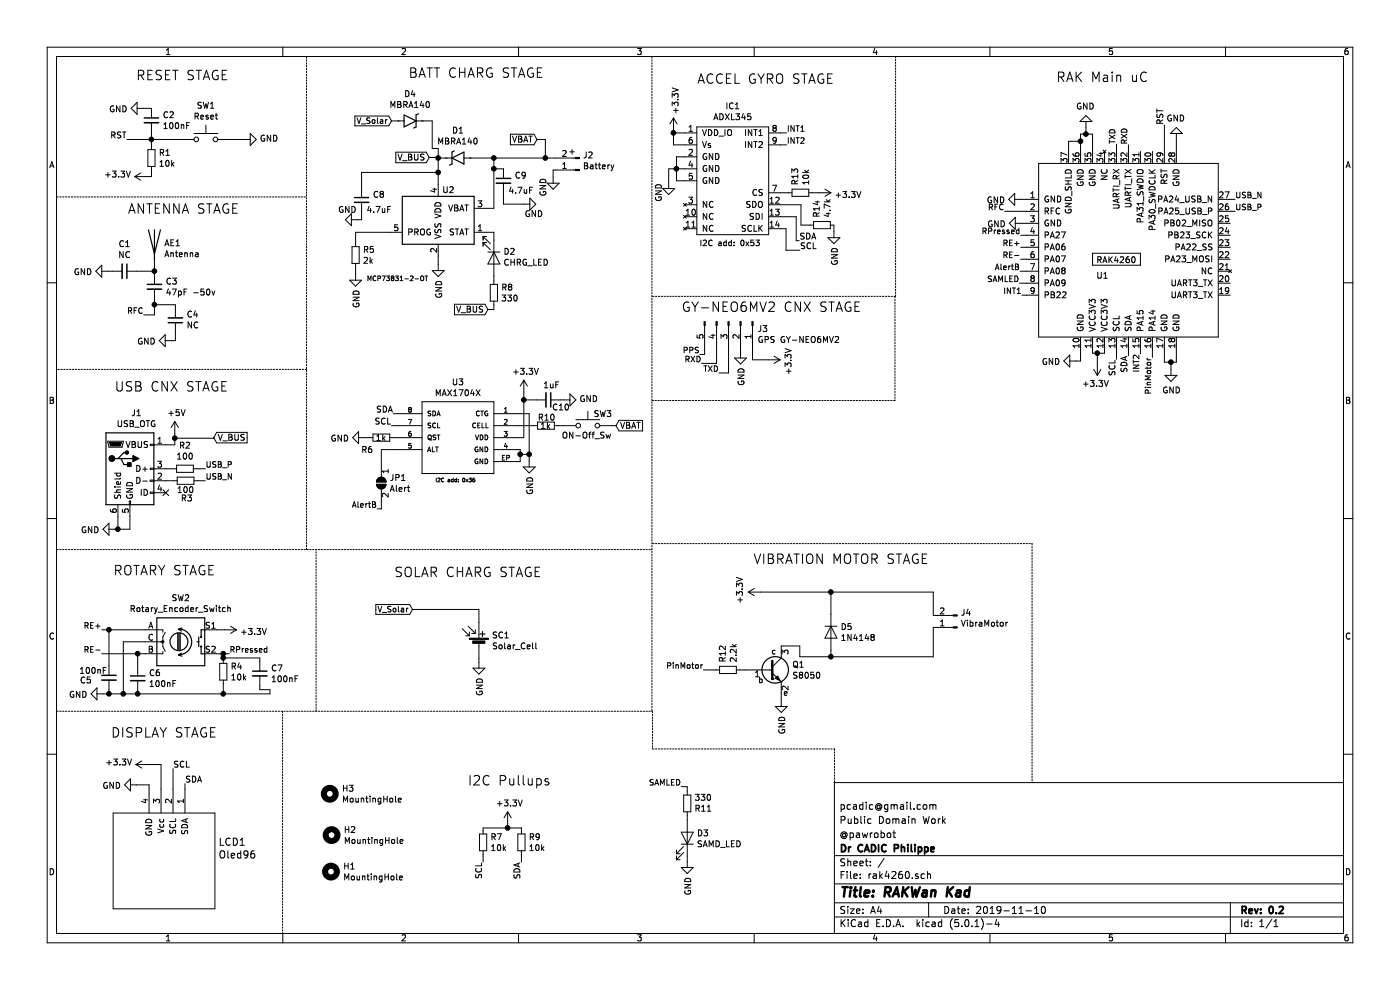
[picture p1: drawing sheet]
EESchema Schematic File Version 4
LIBS:rak4260-cache
EELAYER 26 0
EELAYER END
$Descr A4 11693 8268
encoding utf-8
Sheet 1 1
Title "RAKWan Kad"
Date "2019-11-10"
Rev "0.2"
Comp "Dr CADIC Philippe"
Comment1 "@pawrobot"
Comment2 "Public Domain Work"
Comment3 "pcadic@gmail.com"
Comment4 ""
$EndDescr
$Comp
L 18650battholder:RAK4260 U1
U 1 1
P 8675 2815
F 0 "U1" H 9155 3330 50  0000 L CNN
F 1 "RAK4260" H 9155 3460 50  0000 L CNN
F 2 "18650:RAK4260" H 8675 2815 50  0001 C CNN
F 3 "" H 8675 2815 50  0001 C CNN
	1    8675 2815
	1    0    0    -1  
$EndComp
Text Label 9725 1045 1    50   ~ 0
RST
Wire Wire Line
	9725 1045 9725 1265
$Comp
L power:GND #PWR0101
U 1 1
P 9825 1165
F 0 "#PWR0101" H 9825 915 50  0001 C CNN
F 1 "GND" H 9830 992 50  0000 C CNN
F 2 "" H 9825 1165 50  0001 C CNN
F 3 "" H 9825 1165 50  0001 C CNN
	1    9825 1165
	-1   0    0    1   
$EndComp
Wire Wire Line
	9825 1165 9825 1265
Wire Wire Line
	9025 1265 9025 1180
Wire Wire Line
	9025 1120 9070 1120
Wire Wire Line
	9125 1120 9125 1265
$Comp
L power:GND #PWR0102
U 1 1
P 9070 1065
F 0 "#PWR0102" H 9070 815 50  0001 C CNN
F 1 "GND" H 9075 892 50  0000 C CNN
F 2 "" H 9070 1065 50  0001 C CNN
F 3 "" H 9070 1065 50  0001 C CNN
	1    9070 1065
	-1   0    0    1   
$EndComp
Wire Wire Line
	9070 1065 9070 1120
Connection ~ 9070 1120
Wire Wire Line
	9070 1120 9125 1120
Wire Wire Line
	9725 2915 9725 3025
Wire Wire Line
	9725 3025 9780 3025
Wire Wire Line
	9825 3025 9825 2915
$Comp
L power:GND #PWR0103
U 1 1
P 9780 3085
F 0 "#PWR0103" H 9780 2835 50  0001 C CNN
F 1 "GND" H 9785 2912 50  0000 C CNN
F 2 "" H 9780 3085 50  0001 C CNN
F 3 "" H 9780 3085 50  0001 C CNN
	1    9780 3085
	1    0    0    -1  
$EndComp
Wire Wire Line
	9780 3085 9780 3025
Connection ~ 9780 3025
Wire Wire Line
	9780 3025 9825 3025
$Comp
L power:GND #PWR0104
U 1 1
P 8525 1665
F 0 "#PWR0104" H 8525 1415 50  0001 C CNN
F 1 "GND" V 8530 1537 50  0000 R CNN
F 2 "" H 8525 1665 50  0001 C CNN
F 3 "" H 8525 1665 50  0001 C CNN
	1    8525 1665
	0    1    1    0   
$EndComp
Wire Wire Line
	8525 1665 8575 1665
$Comp
L power:GND #PWR0105
U 1 1
P 8530 1865
F 0 "#PWR0105" H 8530 1615 50  0001 C CNN
F 1 "GND" V 8535 1737 50  0000 R CNN
F 2 "" H 8530 1865 50  0001 C CNN
F 3 "" H 8530 1865 50  0001 C CNN
	1    8530 1865
	0    1    1    0   
$EndComp
Wire Wire Line
	8575 1865 8530 1865
$Comp
L power:GND #PWR0106
U 1 1
P 8985 3015
F 0 "#PWR0106" H 8985 2765 50  0001 C CNN
F 1 "GND" V 8990 2887 50  0000 R CNN
F 2 "" H 8985 3015 50  0001 C CNN
F 3 "" H 8985 3015 50  0001 C CNN
	1    8985 3015
	0    1    1    0   
$EndComp
Wire Wire Line
	9025 2915 9025 3015
Wire Wire Line
	9025 3015 8985 3015
Text Label 1060 1165 2    50   ~ 0
RST
Wire Wire Line
	1060 1165 1265 1165
$Comp
L Switch:SW_Push SW1
U 1 1
P 1720 1165
F 0 "SW1" H 1720 1450 50  0000 C CNN
F 1 "Reset" H 1720 1359 50  0000 C CNN
F 2 "Button_Switch_SMD:SW_SPST_B3U-1000P" H 1720 1365 50  0001 C CNN
F 3 "" H 1720 1365 50  0001 C CNN
	1    1720 1165
	1    0    0    -1  
$EndComp
$Comp
L power:GND #PWR0107
U 1 1
P 2040 1165
F 0 "#PWR0107" H 2040 915 50  0001 C CNN
F 1 "GND" V 2045 1037 50  0000 R CNN
F 2 "" H 2040 1165 50  0001 C CNN
F 3 "" H 2040 1165 50  0001 C CNN
	1    2040 1165
	0    -1   -1   0   
$EndComp
Wire Wire Line
	1920 1165 2040 1165
$Comp
L Device:C_Small C2
U 1 1
P 1265 1005
F 0 "C2" H 1357 1051 50  0000 L CNN
F 1 "100nF" H 1357 960 50  0000 L CNN
F 2 "Capacitor_SMD:C_0805_2012Metric_Pad1.15x1.40mm_HandSolder" H 1265 1005 50  0001 C CNN
F 3 "~" H 1265 1005 50  0001 C CNN
	1    1265 1005
	1    0    0    -1  
$EndComp
Wire Wire Line
	1265 1105 1265 1165
Connection ~ 1265 1165
Wire Wire Line
	1265 1165 1520 1165
$Comp
L power:GND #PWR0108
U 1 1
P 1195 905
F 0 "#PWR0108" H 1195 655 50  0001 C CNN
F 1 "GND" V 1200 777 50  0000 R CNN
F 2 "" H 1195 905 50  0001 C CNN
F 3 "" H 1195 905 50  0001 C CNN
	1    1195 905 
	0    1    1    0   
$EndComp
Wire Wire Line
	1195 905  1265 905 
$Comp
L Device:R_Small R1
U 1 1
P 1265 1320
F 0 "R1" H 1324 1366 50  0000 L CNN
F 1 "10k" H 1324 1275 50  0000 L CNN
F 2 "Resistor_SMD:R_0805_2012Metric" H 1265 1320 50  0001 C CNN
F 3 "~" H 1265 1320 50  0001 C CNN
	1    1265 1320
	1    0    0    -1  
$EndComp
Wire Wire Line
	1265 1220 1265 1165
Wire Wire Line
	1225 1475 1265 1475
Wire Wire Line
	1265 1475 1265 1420
$Comp
L power:+3.3V #PWR0109
U 1 1
P 1225 1475
F 0 "#PWR0109" H 1225 1325 50  0001 C CNN
F 1 "+3.3V" V 1240 1603 50  0000 L CNN
F 2 "" H 1225 1475 50  0001 C CNN
F 3 "" H 1225 1475 50  0001 C CNN
	1    1225 1475
	0    -1   -1   0   
$EndComp
Wire Notes Line
	475  1645 2560 1645
Text Notes 1135 680  0    79   ~ 0
RESET STAGE
$Comp
L Device:Antenna AE1
U 1 1
P 1290 2020
F 0 "AE1" H 1370 2011 50  0000 L CNN
F 1 "Antenna" H 1370 1920 50  0000 L CNN
F 2 "Connector_PinHeader_2.54mm:PinHeader_1x01_P2.54mm_Vertical" H 1290 2020 50  0001 C CNN
F 3 "~" H 1290 2020 50  0001 C CNN
	1    1290 2020
	1    0    0    -1  
$EndComp
$Comp
L Device:C_Small C3
U 1 1
P 1290 2395
F 0 "C3" H 1382 2441 50  0000 L CNN
F 1 "47pF -50v" H 1382 2350 50  0000 L CNN
F 2 "Capacitor_SMD:C_0805_2012Metric_Pad1.15x1.40mm_HandSolder" H 1290 2395 50  0001 C CNN
F 3 "~" H 1290 2395 50  0001 C CNN
	1    1290 2395
	1    0    0    -1  
$EndComp
Wire Wire Line
	1290 2220 1290 2265
Text Label 8390 1765 2    47   ~ 0
RFC
Wire Wire Line
	8390 1765 8575 1765
Text Label 1200 2630 2    47   ~ 0
RFC
Wire Wire Line
	1200 2630 1290 2630
Wire Wire Line
	1290 2630 1290 2545
$Comp
L Device:C_Small C1
U 1 1
P 1040 2265
F 0 "C1" V 811 2265 50  0000 C CNN
F 1 "NC" V 902 2265 50  0000 C CNN
F 2 "Capacitor_SMD:C_0805_2012Metric_Pad1.15x1.40mm_HandSolder" H 1040 2265 50  0001 C CNN
F 3 "~" H 1040 2265 50  0001 C CNN
	1    1040 2265
	0    1    1    0   
$EndComp
$Comp
L Device:C_Small C4
U 1 1
P 1465 2675
F 0 "C4" H 1373 2629 50  0000 R CNN
F 1 "NC" H 1373 2720 50  0000 R CNN
F 2 "Capacitor_SMD:C_0805_2012Metric_Pad1.15x1.40mm_HandSolder" H 1465 2675 50  0001 C CNN
F 3 "~" H 1465 2675 50  0001 C CNN
	1    1465 2675
	-1   0    0    1   
$EndComp
$Comp
L power:GND #PWR0110
U 1 1
P 900 2265
F 0 "#PWR0110" H 900 2015 50  0001 C CNN
F 1 "GND" V 905 2137 50  0000 R CNN
F 2 "" H 900 2265 50  0001 C CNN
F 3 "" H 900 2265 50  0001 C CNN
	1    900  2265
	0    1    1    0   
$EndComp
$Comp
L power:GND #PWR0111
U 1 1
P 1430 2845
F 0 "#PWR0111" H 1430 2595 50  0001 C CNN
F 1 "GND" V 1435 2717 50  0000 R CNN
F 2 "" H 1430 2845 50  0001 C CNN
F 3 "" H 1430 2845 50  0001 C CNN
	1    1430 2845
	0    1    1    0   
$EndComp
Wire Wire Line
	900  2265 940  2265
Wire Wire Line
	1140 2265 1290 2265
Connection ~ 1290 2265
Wire Wire Line
	1290 2265 1290 2295
Wire Wire Line
	1465 2575 1465 2545
Wire Wire Line
	1465 2545 1290 2545
Connection ~ 1290 2545
Wire Wire Line
	1290 2545 1290 2495
Wire Wire Line
	1430 2845 1465 2845
Wire Wire Line
	1465 2845 1465 2775
Wire Notes Line
	2560 3085 475  3085
Wire Notes Line
	475  3085 475  3090
Text Notes 1065 1795 0    79   ~ 0
ANTENNA STAGE
$Comp
L power:+3.3V #PWR0112
U 1 1
P 9165 3035
F 0 "#PWR0112" H 9165 2885 50  0001 C CNN
F 1 "+3.3V" H 9180 3208 50  0000 C CNN
F 2 "" H 9165 3035 50  0001 C CNN
F 3 "" H 9165 3035 50  0001 C CNN
	1    9165 3035
	-1   0    0    1   
$EndComp
Wire Wire Line
	9125 2915 9125 2950
Wire Wire Line
	9125 2950 9165 2950
Wire Wire Line
	9225 2950 9225 2915
Wire Wire Line
	9165 3035 9165 2950
Connection ~ 9165 2950
Wire Wire Line
	9165 2950 9225 2950
$Comp
L Connector:USB_OTG J1
U 1 1
P 1085 3915
F 0 "J1" H 1140 4382 50  0000 C CNN
F 1 "USB_OTG" H 1140 4291 50  0000 C CNN
F 2 "Connector_USB:USB_Micro-B_Molex-105017-0001" H 1235 3865 50  0001 C CNN
F 3 " ~" H 1235 3865 50  0001 C CNN
	1    1085 3915
	1    0    0    -1  
$EndComp
$Comp
L power:GND #PWR0113
U 1 1
P 960 4420
F 0 "#PWR0113" H 960 4170 50  0001 C CNN
F 1 "GND" V 965 4292 50  0000 R CNN
F 2 "" H 960 4420 50  0001 C CNN
F 3 "" H 960 4420 50  0001 C CNN
	1    960  4420
	0    1    1    0   
$EndComp
Wire Wire Line
	985  4315 985  4420
Wire Wire Line
	985  4420 960  4420
Wire Wire Line
	1085 4315 1085 4420
Wire Wire Line
	1085 4420 985  4420
Connection ~ 985  4420
NoConn ~ 1385 4115
$Comp
L Device:R_Small R2
U 1 1
P 1545 3915
F 0 "R2" V 1349 3915 50  0000 C CNN
F 1 "100" V 1440 3915 50  0000 C CNN
F 2 "Resistor_SMD:R_0805_2012Metric" H 1545 3915 50  0001 C CNN
F 3 "~" H 1545 3915 50  0001 C CNN
	1    1545 3915
	0    1    1    0   
$EndComp
$Comp
L Device:R_Small R3
U 1 1
P 1550 4015
F 0 "R3" V 1400 4025 50  0000 C CNN
F 1 "100" V 1470 4015 50  0000 C CNN
F 2 "Resistor_SMD:R_0805_2012Metric" H 1550 4015 50  0001 C CNN
F 3 "~" H 1550 4015 50  0001 C CNN
	1    1550 4015
	0    1    -1   0   
$EndComp
Wire Wire Line
	1385 3915 1445 3915
Wire Wire Line
	1450 4015 1385 4015
Text Label 10315 1665 0    47   ~ 0
USB_N
Text Label 10315 1765 0    47   ~ 0
USB_P
Text Label 1715 4015 0    47   ~ 0
USB_N
Text Label 1715 3915 0    47   ~ 0
USB_P
Wire Wire Line
	1645 3915 1715 3915
Wire Wire Line
	1650 4015 1715 4015
Wire Wire Line
	10275 1665 10315 1665
Wire Wire Line
	10275 1765 10315 1765
Text Notes 955  3280 0    79   ~ 0
USB CNX STAGE
$Comp
L power:+5V #PWR0114
U 1 1
P 1460 3620
F 0 "#PWR0114" H 1460 3470 50  0001 C CNN
F 1 "+5V" H 1475 3793 50  0000 C CNN
F 2 "" H 1460 3620 50  0001 C CNN
F 3 "" H 1460 3620 50  0001 C CNN
	1    1460 3620
	1    0    0    -1  
$EndComp
Wire Wire Line
	1385 3715 1460 3715
Wire Wire Line
	1460 3715 1460 3660
Wire Notes Line
	2560 475  2560 4590
$Comp
L Device:Rotary_Encoder_Switch SW2
U 1 1
P 1510 5360
F 0 "SW2" H 1510 5727 50  0000 C CNN
F 1 "Rotary_Encoder_Switch" H 1510 5636 50  0000 C CNN
F 2 "18650:RotaryEncoder_Alps_EC11E-Switch_Vertical_H20mm" H 1360 5520 50  0001 C CNN
F 3 "~" H 1510 5620 50  0001 C CNN
	1    1510 5360
	1    0    0    -1  
$EndComp
Text Notes 945  4815 0    79   ~ 0
ROTARY STAGE
$Comp
L oled96:Oled96 LCD1
U 1 1
P 945 7590
F 0 "LCD1" H 1823 8150 60  0000 L CNN
F 1 "Oled96" H 1823 8044 60  0000 L CNN
F 2 "18650:Oled96" H 945 7540 60  0001 C CNN
F 3 "" H 945 7540 60  0001 C CNN
	1    945  7590
	1    0    0    -1  
$EndComp
$Comp
L power:GND #PWR0115
U 1 1
P 1140 6555
F 0 "#PWR0115" H 1140 6305 50  0001 C CNN
F 1 "GND" V 1145 6427 50  0000 R CNN
F 2 "" H 1140 6555 50  0001 C CNN
F 3 "" H 1140 6555 50  0001 C CNN
	1    1140 6555
	0    1    1    0   
$EndComp
Wire Wire Line
	1140 6555 1245 6555
Wire Wire Line
	1245 6555 1245 6590
$Comp
L power:+3.3V #PWR0116
U 1 1
P 1235 6385
F 0 "#PWR0116" H 1235 6235 50  0001 C CNN
F 1 "+3.3V" V 1250 6513 50  0000 L CNN
F 2 "" H 1235 6385 50  0001 C CNN
F 3 "" H 1235 6385 50  0001 C CNN
	1    1235 6385
	0    -1   -1   0   
$EndComp
Wire Wire Line
	1235 6385 1345 6385
Wire Wire Line
	1345 6385 1345 6590
Text Label 9325 3000 3    50   ~ 0
SCL
Wire Wire Line
	9325 2915 9325 3000
Text Label 9425 2970 3    50   ~ 0
SDA
Wire Wire Line
	9425 2970 9425 2915
Text Label 1445 6420 0    50   ~ 0
SCL
Text Label 1545 6545 0    50   ~ 0
SDA
Wire Wire Line
	1545 6590 1545 6545
Wire Wire Line
	1445 6590 1445 6420
Text Notes 925  6170 0    79   ~ 0
DISPLAY STAGE
Wire Notes Line
	2360 5940 2360 7795
$Comp
L Mechanical:MountingHole H2
U 1 1
P 2770 6975
F 0 "H2" H 2870 7021 50  0000 L CNN
F 1 "MountingHole" H 2870 6930 50  0000 L CNN
F 2 "MountingHole:MountingHole_2.2mm_M2" H 2770 6975 50  0001 C CNN
F 3 "~" H 2770 6975 50  0001 C CNN
	1    2770 6975
	1    0    0    -1  
$EndComp
$Comp
L Mechanical:MountingHole H1
U 1 1
P 2765 7280
F 0 "H1" H 2865 7326 50  0000 L CNN
F 1 "MountingHole" H 2865 7235 50  0000 L CNN
F 2 "MountingHole:MountingHole_2.2mm_M2" H 2765 7280 50  0001 C CNN
F 3 "~" H 2765 7280 50  0001 C CNN
	1    2765 7280
	1    0    0    -1  
$EndComp
Text GLabel 1785 3655 2    50   Input ~ 0
V_BUS
Wire Wire Line
	1460 3660 1785 3660
Wire Wire Line
	1785 3660 1785 3655
Connection ~ 1460 3660
Wire Wire Line
	1460 3660 1460 3620
$Comp
L Battery_Management:MCP73831-2-OT U2
U 1 1
P 3660 1840
F 0 "U2" H 3745 2095 50  0000 C CNN
F 1 "MCP73831-2-OT" H 3320 1355 39  0000 C CNN
F 2 "Package_TO_SOT_SMD:SOT-23-5" H 3710 1590 50  0001 L CIN
F 3 "http://ww1.microchip.com/downloads/en/DeviceDoc/20001984g.pdf" H 3510 1790 50  0001 C CNN
	1    3660 1840
	1    0    0    -1  
$EndComp
$Comp
L power:GND #PWR0117
U 1 1
P 3660 2210
F 0 "#PWR0117" H 3660 1960 50  0001 C CNN
F 1 "GND" V 3665 2082 50  0000 R CNN
F 2 "" H 3660 2210 50  0001 C CNN
F 3 "" H 3660 2210 50  0001 C CNN
	1    3660 2210
	1    0    0    -1  
$EndComp
Wire Wire Line
	3660 2140 3660 2210
Text GLabel 3585 1315 0    50   Input ~ 0
V_BUS
Wire Wire Line
	3585 1315 3660 1315
$Comp
L Device:C_Small C8
U 1 1
P 3020 1670
F 0 "C8" H 3112 1716 50  0000 L CNN
F 1 "4.7uF" H 3060 1590 50  0000 L CNN
F 2 "Capacitor_SMD:C_0805_2012Metric_Pad1.15x1.40mm_HandSolder" H 3020 1670 50  0001 C CNN
F 3 "~" H 3020 1670 50  0001 C CNN
	1    3020 1670
	1    0    0    -1  
$EndComp
Wire Wire Line
	3020 1570 3020 1440
Wire Wire Line
	3020 1440 3660 1440
Connection ~ 3660 1440
Wire Wire Line
	3660 1440 3660 1540
$Comp
L power:GND #PWR0118
U 1 1
P 2985 1835
F 0 "#PWR0118" H 2985 1585 50  0001 C CNN
F 1 "GND" V 2900 1830 50  0000 R CNN
F 2 "" H 2985 1835 50  0001 C CNN
F 3 "" H 2985 1835 50  0001 C CNN
	1    2985 1835
	0    1    1    0   
$EndComp
Wire Wire Line
	2985 1835 3020 1835
Wire Wire Line
	3020 1835 3020 1770
$Comp
L Device:LED D2
U 1 1
P 4125 2155
F 0 "D2" V 4070 2233 50  0000 L CNN
F 1 "CHRG_LED" V 4161 2233 50  0000 L CNN
F 2 "LED_SMD:LED_0805_2012Metric_Pad1.15x1.40mm_HandSolder" H 4125 2155 50  0001 C CNN
F 3 "~" H 4125 2155 50  0001 C CNN
	1    4125 2155
	0    1    1    0   
$EndComp
Wire Wire Line
	4060 1940 4125 1940
Wire Wire Line
	4125 1940 4125 2005
$Comp
L Device:R_Small R8
U 1 1
P 4125 2445
F 0 "R8" H 4184 2491 50  0000 L CNN
F 1 "330" H 4184 2400 50  0000 L CNN
F 2 "Resistor_SMD:R_0805_2012Metric" H 4125 2445 50  0001 C CNN
F 3 "~" H 4125 2445 50  0001 C CNN
	1    4125 2445
	1    0    0    -1  
$EndComp
Wire Wire Line
	4125 2345 4125 2305
Text GLabel 4075 2585 0    50   Input ~ 0
V_BUS
Wire Wire Line
	4075 2585 4125 2585
Wire Wire Line
	4125 2585 4125 2545
$Comp
L Device:R_Small R5
U 1 1
P 2970 2130
F 0 "R5" H 3029 2176 50  0000 L CNN
F 1 "2k" H 3029 2085 50  0000 L CNN
F 2 "Resistor_SMD:R_0805_2012Metric" H 2970 2130 50  0001 C CNN
F 3 "~" H 2970 2130 50  0001 C CNN
	1    2970 2130
	1    0    0    -1  
$EndComp
$Comp
L power:GND #PWR0119
U 1 1
P 2970 2290
F 0 "#PWR0119" H 2970 2040 50  0001 C CNN
F 1 "GND" V 2975 2162 50  0000 R CNN
F 2 "" H 2970 2290 50  0001 C CNN
F 3 "" H 2970 2290 50  0001 C CNN
	1    2970 2290
	1    0    0    -1  
$EndComp
Wire Wire Line
	3260 1940 2970 1940
Wire Wire Line
	2970 1940 2970 2030
Wire Wire Line
	2970 2230 2970 2290
Wire Wire Line
	3725 1320 3660 1320
Wire Wire Line
	3660 1315 3660 1320
Connection ~ 3660 1320
Wire Wire Line
	3660 1320 3660 1440
Wire Wire Line
	4125 1320 4125 1410
Wire Wire Line
	4125 1740 4060 1740
$Comp
L MBRA140:MBRA140 D1
U 1 1
P 3825 1320
F 0 "D1" H 3825 1093 50  0000 C CNN
F 1 "MBRA140" H 3825 1184 50  0000 C CNN
F 2 "18650:MBRA140" H 3825 1320 50  0001 L BNN
F 3 "ON Semiconductor" H 3825 1320 50  0001 L BNN
F 4 "Schottky Diodes & Rectifiers REC SMA 1A 40V SHTKY TR" H 3825 1320 50  0001 L BNN "Field4"
F 5 "None" H 3825 1320 50  0001 L BNN "Field5"
F 6 "MBRA140" H 3825 1320 50  0001 L BNN "Field6"
F 7 "None" H 3825 1320 50  0001 L BNN "Field7"
F 8 "Unavailable" H 3825 1320 50  0001 L BNN "Field8"
	1    3825 1320
	-1   0    0    1   
$EndComp
$Comp
L Device:C_Small C9
U 1 1
P 4205 1510
F 0 "C9" H 4297 1556 50  0000 L CNN
F 1 "4.7uF" H 4245 1430 50  0000 L CNN
F 2 "Capacitor_SMD:C_0805_2012Metric_Pad1.15x1.40mm_HandSolder" H 4205 1510 50  0001 C CNN
F 3 "~" H 4205 1510 50  0001 C CNN
	1    4205 1510
	1    0    0    -1  
$EndComp
$Comp
L power:GND #PWR0120
U 1 1
P 4375 1705
F 0 "#PWR0120" H 4375 1455 50  0001 C CNN
F 1 "GND" V 4290 1700 50  0000 R CNN
F 2 "" H 4375 1705 50  0001 C CNN
F 3 "" H 4375 1705 50  0001 C CNN
	1    4375 1705
	0    -1   -1   0   
$EndComp
Wire Wire Line
	4205 1410 4125 1410
Connection ~ 4125 1410
Wire Wire Line
	4125 1410 4125 1740
Wire Wire Line
	4205 1610 4205 1705
Wire Wire Line
	4205 1705 4375 1705
Wire Wire Line
	4125 1320 4555 1320
Connection ~ 4125 1320
$Comp
L Connector:Conn_01x02_Male J2
U 1 1
P 4840 1420
F 0 "J2" H 4813 1300 50  0000 R CNN
F 1 "Battery" H 4813 1391 50  0000 R CNN
F 2 "Connector_JST:JST_PH_B2B-PH-SM4-TB_1x02-1MP_P2.00mm_Vertical" H 4840 1420 50  0001 C CNN
F 3 "~" H 4840 1420 50  0001 C CNN
	1    4840 1420
	-1   0    0    1   
$EndComp
$Comp
L power:GND #PWR0121
U 1 1
P 4620 1480
F 0 "#PWR0121" H 4620 1230 50  0001 C CNN
F 1 "GND" V 4535 1475 50  0000 R CNN
F 2 "" H 4620 1480 50  0001 C CNN
F 3 "" H 4620 1480 50  0001 C CNN
	1    4620 1480
	1    0    0    -1  
$EndComp
Wire Wire Line
	4620 1480 4620 1420
Wire Wire Line
	4620 1420 4640 1420
Text Notes 4745 1300 0    50   ~ 0
+
Text Notes 3410 660  0    79   ~ 0
BATT CHARG STAGE
$Comp
L SparkFun-PowerIC:MAX1704X U3
U 1 1
P 3825 3655
F 0 "U3" H 3825 4120 50  0000 C CNN
F 1 "MAX1704X" H 3825 4029 50  0000 C CNN
F 2 "18650:TDFN-8-1EP" H 3855 3805 20  0001 C CNN
F 3 "" H 3825 3655 50  0001 C CNN
	1    3825 3655
	-1   0    0    -1  
$EndComp
$Comp
L power:GND #PWR0122
U 1 1
P 4420 3850
F 0 "#PWR0122" H 4420 3600 50  0001 C CNN
F 1 "GND" V 4425 3722 50  0000 R CNN
F 2 "" H 4420 3850 50  0001 C CNN
F 3 "" H 4420 3850 50  0001 C CNN
	1    4420 3850
	1    0    0    -1  
$EndComp
Wire Wire Line
	4325 3855 4345 3855
Wire Wire Line
	4345 3855 4345 3795
Wire Wire Line
	4345 3755 4325 3755
Wire Wire Line
	4345 3795 4420 3795
Wire Wire Line
	4420 3795 4420 3850
Connection ~ 4345 3795
Wire Wire Line
	4345 3795 4345 3755
Wire Wire Line
	4325 3455 4420 3455
Wire Wire Line
	4420 3455 4420 3795
Connection ~ 4420 3795
$Comp
L power:+3.3V #PWR0123
U 1 1
P 4375 3275
F 0 "#PWR0123" H 4375 3125 50  0001 C CNN
F 1 "+3.3V" H 4390 3448 50  0000 C CNN
F 2 "" H 4375 3275 50  0001 C CNN
F 3 "" H 4375 3275 50  0001 C CNN
	1    4375 3275
	1    0    0    -1  
$EndComp
$Comp
L Device:R_Small R10
U 1 1
P 4560 3555
F 0 "R10" V 4490 3485 50  0000 L CNN
F 1 "1k" V 4560 3505 50  0000 L CNN
F 2 "Resistor_SMD:R_0805_2012Metric" H 4560 3555 50  0001 C CNN
F 3 "~" H 4560 3555 50  0001 C CNN
	1    4560 3555
	0    1    1    0   
$EndComp
Wire Wire Line
	4325 3555 4460 3555
Text GLabel 4485 1165 0    50   Input ~ 0
VBAT
Wire Wire Line
	4485 1165 4555 1165
Wire Wire Line
	4555 1165 4555 1320
Connection ~ 4555 1320
Wire Wire Line
	4555 1320 4640 1320
Text GLabel 5145 3555 2    50   Input ~ 0
VBAT
Wire Wire Line
	4660 3555 4710 3555
Wire Wire Line
	4325 3655 4375 3655
Wire Wire Line
	4375 3655 4375 3340
$Comp
L Device:C_Small C10
U 1 1
P 4580 3340
F 0 "C10" V 4640 3370 50  0000 L CNN
F 1 "1uF" V 4455 3295 50  0000 L CNN
F 2 "Capacitor_SMD:C_0805_2012Metric_Pad1.15x1.40mm_HandSolder" H 4580 3340 50  0001 C CNN
F 3 "~" H 4580 3340 50  0001 C CNN
	1    4580 3340
	0    1    1    0   
$EndComp
Wire Wire Line
	4480 3340 4375 3340
Connection ~ 4375 3340
Wire Wire Line
	4375 3340 4375 3275
$Comp
L power:GND #PWR0124
U 1 1
P 4710 3340
F 0 "#PWR0124" H 4710 3090 50  0001 C CNN
F 1 "GND" V 4715 3212 50  0000 R CNN
F 2 "" H 4710 3340 50  0001 C CNN
F 3 "" H 4710 3340 50  0001 C CNN
	1    4710 3340
	0    -1   -1   0   
$EndComp
Wire Wire Line
	4680 3340 4710 3340
Text Notes 3635 4035 0    31   ~ 0
I2C add: 0x36
Text Label 3285 3455 2    50   ~ 0
SDA
Wire Wire Line
	3285 3455 3325 3455
Text Label 3270 3555 2    50   ~ 0
SCL
Wire Wire Line
	3270 3555 3325 3555
$Comp
L Device:R_Small R6
U 1 1
P 3185 3655
F 0 "R6" V 3285 3485 50  0000 L CNN
F 1 "1k" V 3185 3605 50  0000 L CNN
F 2 "Resistor_SMD:R_0805_2012Metric" H 3185 3655 50  0001 C CNN
F 3 "~" H 3185 3655 50  0001 C CNN
	1    3185 3655
	0    1    1    0   
$EndComp
$Comp
L power:GND #PWR0125
U 1 1
P 3045 3655
F 0 "#PWR0125" H 3045 3405 50  0001 C CNN
F 1 "GND" V 3050 3527 50  0000 R CNN
F 2 "" H 3045 3655 50  0001 C CNN
F 3 "" H 3045 3655 50  0001 C CNN
	1    3045 3655
	0    1    1    0   
$EndComp
Wire Wire Line
	3045 3655 3085 3655
Wire Wire Line
	3285 3655 3325 3655
$Comp
L Jumper:SolderJumper_2_Open JP1
U 1 1
P 3185 4035
F 0 "JP1" V 3139 4103 50  0000 L CNN
F 1 "Alert" V 3230 4103 50  0000 L CNN
F 2 "Jumper:SolderJumper-2_P1.3mm_Open_RoundedPad1.0x1.5mm" H 3185 4035 50  0001 C CNN
F 3 "~" H 3185 4035 50  0001 C CNN
	1    3185 4035
	0    1    1    0   
$EndComp
Wire Wire Line
	3325 3755 3185 3755
Wire Wire Line
	3185 3755 3185 3885
Text Label 3150 4250 2    47   ~ 0
AlertB
Wire Wire Line
	3150 4250 3185 4250
Wire Wire Line
	3185 4250 3185 4185
Wire Notes Line
	475  4590 5445 4590
$Comp
L power:+3.3V #PWR0126
U 1 1
P 4240 6880
F 0 "#PWR0126" H 4240 6730 50  0001 C CNN
F 1 "+3.3V" H 4255 7053 50  0000 C CNN
F 2 "" H 4240 6880 50  0001 C CNN
F 3 "" H 4240 6880 50  0001 C CNN
	1    4240 6880
	1    0    0    -1  
$EndComp
$Comp
L Device:R_Small R7
U 1 1
P 4035 7035
F 0 "R7" H 4094 7081 50  0000 L CNN
F 1 "10k" H 4094 6990 50  0000 L CNN
F 2 "Resistor_SMD:R_0805_2012Metric" H 4035 7035 50  0001 C CNN
F 3 "~" H 4035 7035 50  0001 C CNN
	1    4035 7035
	1    0    0    -1  
$EndComp
$Comp
L Device:R_Small R9
U 1 1
P 4355 7035
F 0 "R9" H 4414 7081 50  0000 L CNN
F 1 "10k" H 4414 6990 50  0000 L CNN
F 2 "Resistor_SMD:R_0805_2012Metric" H 4355 7035 50  0001 C CNN
F 3 "~" H 4355 7035 50  0001 C CNN
	1    4355 7035
	1    0    0    -1  
$EndComp
Text Label 4035 7200 3    50   ~ 0
SCL
Text Label 4355 7200 3    50   ~ 0
SDA
Wire Wire Line
	4355 7200 4355 7135
Wire Wire Line
	4035 7200 4035 7135
Wire Wire Line
	4035 6935 4035 6915
Wire Wire Line
	4035 6915 4240 6915
Wire Wire Line
	4355 6915 4355 6935
Wire Wire Line
	4240 6880 4240 6915
Connection ~ 4240 6915
Wire Wire Line
	4240 6915 4355 6915
Text Notes 3905 6570 0    79   ~ 0
I2C Pullups
Text Label 8520 2265 2    47   ~ 0
AlertB
$Comp
L power:GND #PWR0127
U 1 1
P 860 5795
F 0 "#PWR0127" H 860 5545 50  0001 C CNN
F 1 "GND" V 865 5667 50  0000 R CNN
F 2 "" H 860 5795 50  0001 C CNN
F 3 "" H 860 5795 50  0001 C CNN
	1    860  5795
	0    1    1    0   
$EndComp
Wire Wire Line
	860  5795 910  5795
Wire Wire Line
	1210 5360 1030 5360
Wire Wire Line
	1030 5360 1030 5795
Connection ~ 1030 5795
Wire Wire Line
	1030 5795 1150 5795
$Comp
L Device:C_Small C6
U 1 1
P 1150 5665
F 0 "C6" H 1242 5711 50  0000 L CNN
F 1 "100nF" H 1242 5620 50  0000 L CNN
F 2 "Capacitor_SMD:C_0805_2012Metric_Pad1.15x1.40mm_HandSolder" H 1150 5665 50  0001 C CNN
F 3 "~" H 1150 5665 50  0001 C CNN
	1    1150 5665
	1    0    0    -1  
$EndComp
Wire Wire Line
	1210 5460 1150 5460
Wire Wire Line
	1150 5460 1150 5565
Wire Wire Line
	1150 5765 1150 5795
Connection ~ 1150 5795
$Comp
L Device:C_Small C5
U 1 1
P 910 5660
F 0 "C5" H 665 5640 50  0000 L CNN
F 1 "100nF" H 660 5720 50  0000 L CNN
F 2 "Capacitor_SMD:C_0805_2012Metric_Pad1.15x1.40mm_HandSolder" H 910 5660 50  0001 C CNN
F 3 "~" H 910 5660 50  0001 C CNN
	1    910  5660
	1    0    0    -1  
$EndComp
Wire Wire Line
	1210 5260 910  5260
Wire Wire Line
	910  5260 910  5560
Wire Wire Line
	910  5760 910  5795
Connection ~ 910  5795
Wire Wire Line
	910  5795 1030 5795
Text Label 850  5260 2    47   ~ 0
RE+
Text Label 850  5460 2    47   ~ 0
RE-
Wire Wire Line
	850  5260 910  5260
Connection ~ 910  5260
Wire Wire Line
	850  5460 1150 5460
Connection ~ 1150 5460
Text Label 8525 2065 2    47   ~ 0
RE+
Text Label 8525 2165 2    47   ~ 0
RE-
$Comp
L Device:R_Small R4
U 1 1
P 1865 5610
F 0 "R4" H 1924 5656 50  0000 L CNN
F 1 "10k" H 1924 5565 50  0000 L CNN
F 2 "Resistor_SMD:R_0805_2012Metric" H 1865 5610 50  0001 C CNN
F 3 "~" H 1865 5610 50  0001 C CNN
	1    1865 5610
	1    0    0    -1  
$EndComp
Wire Wire Line
	1810 5260 1875 5260
Wire Wire Line
	1150 5795 1865 5795
Wire Wire Line
	1810 5460 1865 5460
Wire Wire Line
	1865 5460 1865 5495
Wire Wire Line
	1865 5710 1865 5795
Connection ~ 1865 5795
Wire Wire Line
	1865 5795 2255 5795
Text Label 1915 5460 0    47   ~ 0
RPressed
Wire Wire Line
	1865 5460 1915 5460
Connection ~ 1865 5460
Text Label 8525 1965 2    47   ~ 0
RPressed
$Comp
L power:+3.3V #PWR0128
U 1 1
P 1875 5260
F 0 "#PWR0128" H 1875 5110 50  0001 C CNN
F 1 "+3.3V" V 1890 5388 50  0000 L CNN
F 2 "" H 1875 5260 50  0001 C CNN
F 3 "" H 1875 5260 50  0001 C CNN
	1    1875 5260
	0    1    1    0   
$EndComp
$Comp
L Device:C_Small C7
U 1 1
P 2170 5625
F 0 "C7" H 2262 5671 50  0000 L CNN
F 1 "100nF" H 2262 5580 50  0000 L CNN
F 2 "Capacitor_SMD:C_0805_2012Metric_Pad1.15x1.40mm_HandSolder" H 2170 5625 50  0001 C CNN
F 3 "~" H 2170 5625 50  0001 C CNN
	1    2170 5625
	1    0    0    -1  
$EndComp
Wire Wire Line
	1865 5495 2170 5495
Wire Wire Line
	2170 5495 2170 5525
Connection ~ 1865 5495
Wire Wire Line
	1865 5495 1865 5510
Wire Wire Line
	2170 5725 2170 5760
Wire Wire Line
	2170 5760 2255 5760
Wire Wire Line
	2255 5760 2255 5795
Wire Notes Line
	2640 5940 2640 4595
$Comp
L Device:LED D3
U 1 1
P 5740 7000
F 0 "D3" V 5778 7079 50  0000 L CNN
F 1 "SAMD_LED" V 5687 7079 50  0000 L CNN
F 2 "LED_SMD:LED_0805_2012Metric_Pad1.15x1.40mm_HandSolder" H 5740 7000 50  0001 C CNN
F 3 "~" H 5740 7000 50  0001 C CNN
	1    5740 7000
	0    1    -1   0   
$EndComp
$Comp
L Device:R_Small R11
U 1 1
P 5740 6710
F 0 "R11" H 5799 6756 50  0000 L CNN
F 1 "330" H 5799 6665 50  0000 L CNN
F 2 "Resistor_SMD:R_0805_2012Metric" H 5740 6710 50  0001 C CNN
F 3 "~" H 5740 6710 50  0001 C CNN
	1    5740 6710
	1    0    0    1   
$EndComp
Wire Wire Line
	5740 6810 5740 6850
Wire Wire Line
	5690 6570 5740 6570
Wire Wire Line
	5740 6570 5740 6610
Text Label 5690 6570 2    47   ~ 0
SAMLED
$Comp
L power:GND #PWR0129
U 1 1
P 5740 7195
F 0 "#PWR0129" H 5740 6945 50  0001 C CNN
F 1 "GND" V 5745 7067 50  0000 R CNN
F 2 "" H 5740 7195 50  0001 C CNN
F 3 "" H 5740 7195 50  0001 C CNN
	1    5740 7195
	1    0    0    -1  
$EndComp
Wire Wire Line
	5740 7195 5740 7150
Text Label 8515 2365 2    47   ~ 0
SAMLED
$Comp
L Mechanical:MountingHole H3
U 1 1
P 2755 6630
F 0 "H3" H 2855 6676 50  0000 L CNN
F 1 "MountingHole" H 2855 6585 50  0000 L CNN
F 2 "MountingHole:MountingHole_2.2mm_M2" H 2755 6630 50  0001 C CNN
F 3 "~" H 2755 6630 50  0001 C CNN
	1    2755 6630
	1    0    0    -1  
$EndComp
Wire Wire Line
	8525 1965 8575 1965
Wire Wire Line
	8525 2065 8575 2065
Wire Wire Line
	8525 2165 8575 2165
Wire Wire Line
	8520 2265 8575 2265
Wire Wire Line
	8515 2365 8575 2365
$Comp
L Device:Solar_Cell SC1
U 1 1
P 4000 5400
F 0 "SC1" H 4108 5496 50  0000 L CNN
F 1 "Solar_Cell" H 4108 5405 50  0000 L CNN
F 2 "Connector_JST:JST_PH_B2B-PH-SM4-TB_1x02-1MP_P2.00mm_Vertical" V 4000 5460 50  0001 C CNN
F 3 "~" V 4000 5460 50  0001 C CNN
	1    4000 5400
	1    0    0    -1  
$EndComp
Text GLabel 3445 5090 0    47   Input ~ 0
V_Solar
Wire Wire Line
	4000 5090 4000 5200
Wire Wire Line
	3445 5090 4000 5090
$Comp
L power:GND #PWR0130
U 1 1
P 4000 5530
F 0 "#PWR0130" H 4000 5280 50  0001 C CNN
F 1 "GND" V 4005 5402 50  0000 R CNN
F 2 "" H 4000 5530 50  0001 C CNN
F 3 "" H 4000 5530 50  0001 C CNN
	1    4000 5530
	1    0    0    -1  
$EndComp
Wire Wire Line
	4000 5500 4000 5530
Text GLabel 3270 1010 0    47   Input ~ 0
V_Solar
$Comp
L MBRA140:MBRA140 D4
U 1 1
P 3425 1010
F 0 "D4" H 3425 1237 50  0000 C CNN
F 1 "MBRA140" H 3425 1146 50  0000 C CNN
F 2 "18650:MBRA140" H 3425 1010 50  0001 L BNN
F 3 "ON Semiconductor" H 3425 1010 50  0001 L BNN
F 4 "Schottky Diodes & Rectifiers REC SMA 1A 40V SHTKY TR" H 3425 1010 50  0001 L BNN "Field4"
F 5 "None" H 3425 1010 50  0001 L BNN "Field5"
F 6 "MBRA140" H 3425 1010 50  0001 L BNN "Field6"
F 7 "None" H 3425 1010 50  0001 L BNN "Field7"
F 8 "Unavailable" H 3425 1010 50  0001 L BNN "Field8"
	1    3425 1010
	1    0    0    -1  
$EndComp
Wire Wire Line
	3270 1010 3325 1010
Wire Wire Line
	3925 1320 4125 1320
Wire Wire Line
	3610 1010 3610 1240
Wire Wire Line
	3610 1240 3660 1240
Wire Wire Line
	3660 1240 3660 1320
Wire Wire Line
	3525 1010 3610 1010
Text Notes 3290 4830 0    79   ~ 0
SOLAR CHARG STAGE
Wire Notes Line
	5445 475  5445 5940
Wire Notes Line
	475  5940 5445 5940
Wire Notes Line
	5450 5940 5450 6255
Wire Notes Line
	5450 6255 6970 6255
Wire Notes Line
	6970 6255 6970 6535
Wire Notes Line
	6970 6535 6965 6535
Text Notes 5820 710  0    79   ~ 0
ACCEL GYRO STAGE
$Comp
L power:GND #PWR0131
U 1 1
P 6965 1935
F 0 "#PWR0131" H 6965 1685 50  0001 C CNN
F 1 "GND" V 6970 1807 50  0000 R CNN
F 2 "" H 6965 1935 50  0001 C CNN
F 3 "" H 6965 1935 50  0001 C CNN
	1    6965 1935
	1    0    0    -1  
$EndComp
Wire Wire Line
	6965 1880 6965 1935
$Comp
L adxl345:ADXL345 IC1
U 1 1
P 6120 1410
F 0 "IC1" H 6120 1935 50  0000 C CNN
F 1 "ADXL345" H 6120 1844 50  0000 C CNN
F 2 "18650:ADXL345" H 5820 710 50  0001 L CNN
F 3 "" H 5720 910 50  0001 C CNN
F 4 "1853935" H 5820 610 50  0001 L CNN "Farnell"
	1    6120 1410
	1    0    0    -1  
$EndComp
Wire Wire Line
	5720 1310 5650 1310
Wire Wire Line
	5650 1510 5720 1510
Wire Wire Line
	5720 1410 5650 1410
Wire Wire Line
	5650 1310 5650 1410
Connection ~ 5650 1410
Wire Wire Line
	5650 1410 5650 1510
$Comp
L power:GND #PWR0132
U 1 1
P 5585 1525
F 0 "#PWR0132" H 5585 1275 50  0001 C CNN
F 1 "GND" V 5500 1520 50  0000 R CNN
F 2 "" H 5585 1525 50  0001 C CNN
F 3 "" H 5585 1525 50  0001 C CNN
	1    5585 1525
	1    0    0    -1  
$EndComp
Wire Wire Line
	5585 1525 5585 1410
Wire Wire Line
	5585 1410 5650 1410
$Comp
L power:+3.3V #PWR0133
U 1 1
P 5625 1085
F 0 "#PWR0133" H 5625 935 50  0001 C CNN
F 1 "+3.3V" V 5640 1213 50  0000 L CNN
F 2 "" H 5625 1085 50  0001 C CNN
F 3 "" H 5625 1085 50  0001 C CNN
	1    5625 1085
	1    0    0    -1  
$EndComp
Wire Wire Line
	5625 1085 5625 1110
Wire Wire Line
	5625 1110 5720 1110
Wire Wire Line
	5625 1110 5625 1210
Wire Wire Line
	5625 1210 5720 1210
Connection ~ 5625 1110
$Comp
L Device:R_Small R13
U 1 1
P 6685 1610
F 0 "R13" H 6744 1656 50  0000 L CNN
F 1 "10k" H 6744 1565 50  0000 L CNN
F 2 "Resistor_SMD:R_0805_2012Metric" H 6685 1610 50  0001 C CNN
F 3 "~" H 6685 1610 50  0001 C CNN
	1    6685 1610
	0    -1   -1   0   
$EndComp
Wire Wire Line
	6520 1610 6585 1610
$Comp
L power:+3.3V #PWR0134
U 1 1
P 6840 1610
F 0 "#PWR0134" H 6840 1460 50  0001 C CNN
F 1 "+3.3V" V 6855 1738 50  0000 L CNN
F 2 "" H 6840 1610 50  0001 C CNN
F 3 "" H 6840 1610 50  0001 C CNN
	1    6840 1610
	0    1    1    0   
$EndComp
Wire Wire Line
	6785 1610 6840 1610
$Comp
L Device:R_Small R14
U 1 1
P 6865 1880
F 0 "R14" H 6924 1926 50  0000 L CNN
F 1 "4.7k" H 6924 1835 50  0000 L CNN
F 2 "Resistor_SMD:R_0805_2012Metric" H 6865 1880 50  0001 C CNN
F 3 "~" H 6865 1880 50  0001 C CNN
	1    6865 1880
	0    -1   -1   0   
$EndComp
Wire Wire Line
	6520 1710 6690 1710
Wire Wire Line
	6690 1710 6690 1880
Wire Wire Line
	6690 1880 6765 1880
Text Label 6675 2010 0    50   ~ 0
SDA
Wire Wire Line
	6650 1810 6650 2010
Wire Wire Line
	6650 2010 6675 2010
Wire Wire Line
	6520 1810 6650 1810
Text Label 6680 2090 0    50   ~ 0
SCL
Wire Wire Line
	6520 1910 6565 1910
Wire Wire Line
	6565 1910 6565 2090
Wire Wire Line
	6565 2090 6680 2090
Text Notes 5840 2065 0    47   ~ 0
I2C add: 0x53
Text Label 6570 1110 0    47   ~ 0
INT1
Text Label 6570 1210 0    47   ~ 0
INT2
Wire Wire Line
	6520 1110 6570 1110
Wire Wire Line
	6520 1210 6570 1210
Text Label 8535 2465 2    47   ~ 0
INT1
Text Label 9525 2955 3    47   ~ 0
INT2
Wire Wire Line
	8575 2465 8535 2465
Wire Wire Line
	9525 2915 9525 2955
Wire Notes Line
	5450 2475 7480 2475
Wire Notes Line
	7480 2475 7480 470 
Text Notes 8820 695  0    79   ~ 0
RAK Main uC
$Comp
L Switch:SW_Push SW3
U 1 1
P 4910 3555
F 0 "SW3" H 5035 3655 50  0000 C CNN
F 1 "ON-Off_Sw" H 4900 3475 50  0000 C CNN
F 2 "18650:VibraPads" H 4910 3755 50  0001 C CNN
F 3 "" H 4910 3755 50  0001 C CNN
	1    4910 3555
	1    0    0    -1  
$EndComp
Wire Wire Line
	5110 3555 5145 3555
$Comp
L Connector:Conn_01x05_Male J3
U 1 1
P 6085 2685
F 0 "J3" V 6145 2925 50  0000 L CNN
F 1 "GPS GY-NEO6MV2" V 6236 2925 50  0000 L CNN
F 2 "Connector_PinHeader_2.54mm:PinHeader_1x05_P2.54mm_Vertical_SMD_Pin1Right" H 6085 2685 50  0001 C CNN
F 3 "~" H 6085 2685 50  0001 C CNN
	1    6085 2685
	0    1    1    0   
$EndComp
Text Label 5845 2960 2    47   ~ 0
PPS
Wire Wire Line
	5845 2960 5885 2960
Wire Wire Line
	5885 2960 5885 2885
Text Label 5860 3035 2    47   ~ 0
RXD
Wire Wire Line
	5860 3035 5985 3035
Wire Wire Line
	5985 3035 5985 2885
Text Label 6005 3115 2    47   ~ 0
TXD
Wire Wire Line
	6005 3115 6085 3115
Wire Wire Line
	6085 3115 6085 2885
$Comp
L power:GND #PWR0135
U 1 1
P 6185 2940
F 0 "#PWR0135" H 6185 2690 50  0001 C CNN
F 1 "GND" V 6190 2812 50  0000 R CNN
F 2 "" H 6185 2940 50  0001 C CNN
F 3 "" H 6185 2940 50  0001 C CNN
	1    6185 2940
	1    0    0    -1  
$EndComp
Wire Wire Line
	6185 2885 6185 2940
$Comp
L power:+3.3V #PWR0136
U 1 1
P 6415 3005
F 0 "#PWR0136" H 6415 2855 50  0001 C CNN
F 1 "+3.3V" H 6430 3178 50  0000 C CNN
F 2 "" H 6415 3005 50  0001 C CNN
F 3 "" H 6415 3005 50  0001 C CNN
	1    6415 3005
	0    1    1    0   
$EndComp
Wire Wire Line
	6285 2885 6285 3005
Wire Wire Line
	6285 3005 6415 3005
Text Notes 5690 2615 0    79   ~ 0
GY-NEO6MV2 CNX STAGE
Wire Notes Line
	7475 2475 7475 3345
Wire Notes Line
	7475 3345 5445 3345
Text Label 9325 1205 1    47   ~ 0
TXD
Wire Wire Line
	9325 1205 9325 1265
Text Label 9425 1210 1    47   ~ 0
RXD
Wire Wire Line
	9425 1210 9425 1265
$Comp
L Device:R_Small R12
U 1 1
P 6080 5595
F 0 "R12" H 6139 5641 50  0000 L CNN
F 1 "2.2k" H 6139 5550 50  0000 L CNN
F 2 "Resistor_SMD:R_0805_2012Metric" H 6080 5595 50  0001 C CNN
F 3 "~" H 6080 5595 50  0001 C CNN
	1    6080 5595
	0    -1   -1   0   
$EndComp
Wire Wire Line
	6180 5595 6225 5595
Text Label 5875 5595 2    47   ~ 0
PinMotor
Wire Wire Line
	5875 5595 5980 5595
$Comp
L power:GND #PWR0137
U 1 1
P 6525 5850
F 0 "#PWR0137" H 6525 5600 50  0001 C CNN
F 1 "GND" V 6530 5722 50  0000 R CNN
F 2 "" H 6525 5850 50  0001 C CNN
F 3 "" H 6525 5850 50  0001 C CNN
	1    6525 5850
	1    0    0    -1  
$EndComp
Wire Wire Line
	6525 5795 6525 5850
$Comp
L power:+3.3V #PWR0138
U 1 1
P 6350 4945
F 0 "#PWR0138" H 6350 4795 50  0001 C CNN
F 1 "+3.3V" H 6365 5118 50  0000 C CNN
F 2 "" H 6350 4945 50  0001 C CNN
F 3 "" H 6350 4945 50  0001 C CNN
	1    6350 4945
	0    -1   -1   0   
$EndComp
$Comp
L Diode:1N4001 D5
U 1 1
P 6940 5280
F 0 "D5" V 6894 5359 50  0000 L CNN
F 1 "1N4148" V 6985 5359 50  0000 L CNN
F 2 "Diode_SMD:D_0805_2012Metric_Pad1.15x1.40mm_HandSolder" H 6940 5105 50  0001 C CNN
F 3 "http://www.vishay.com/docs/88503/1n4001.pdf" H 6940 5280 50  0001 C CNN
	1    6940 5280
	0    1    1    0   
$EndComp
Wire Wire Line
	6350 4945 6940 4945
Wire Wire Line
	6940 4945 6940 5130
Connection ~ 6940 4945
Wire Wire Line
	6525 5395 6680 5395
Wire Wire Line
	6680 5395 6680 5485
Wire Wire Line
	6680 5485 6940 5485
Wire Wire Line
	6940 5430 6940 5485
Connection ~ 6940 5485
$Comp
L Connector:Conn_01x02_Male J4
U 1 1
P 7995 5240
F 0 "J4" H 7967 5120 50  0000 R CNN
F 1 "VibraMotor" H 7967 5211 50  0000 R CNN
F 2 "18650:VibraPads" H 7995 5240 50  0001 C CNN
F 3 "~" H 7995 5240 50  0001 C CNN
	1    7995 5240
	-1   0    0    1   
$EndComp
Wire Wire Line
	7795 5240 7795 5485
Wire Wire Line
	7795 4945 7795 5140
Wire Wire Line
	6940 4945 7795 4945
Wire Wire Line
	6940 5485 7795 5485
Text Notes 6440 5475 0    47   ~ 0
c
Text Notes 6540 5820 0    47   ~ 0
e
Text Notes 6330 5715 0    47   ~ 0
b
$Comp
L S8050_SOT23:S8050 Q1
U 1 1
P 6425 5595
F 0 "Q1" H 6616 5641 50  0000 L CNN
F 1 "S8050" H 6616 5550 50  0000 L CNN
F 2 "Package_TO_SOT_SMD:SOT-23" H 6625 5520 50  0001 L CIN
F 3 "http://www.unisonic.com.tw/datasheet/S8050.pdf" H 6425 5595 50  0001 L CNN
	1    6425 5595
	1    0    0    -1  
$EndComp
Text Label 9625 2985 3    47   ~ 0
PinMotor
Wire Wire Line
	9625 2915 9625 2985
Wire Notes Line
	5450 4540 8620 4540
Wire Notes Line
	8620 4540 8620 6535
Wire Notes Line
	8620 6535 8625 6535
Text Notes 6290 4720 0    79   ~ 0
VIBRATION MOTOR STAGE
Wire Wire Line
	8925 1265 8925 1180
Wire Wire Line
	8925 1180 9025 1180
Connection ~ 9025 1180
Wire Wire Line
	9025 1180 9025 1120
$EndSCHEMATC
